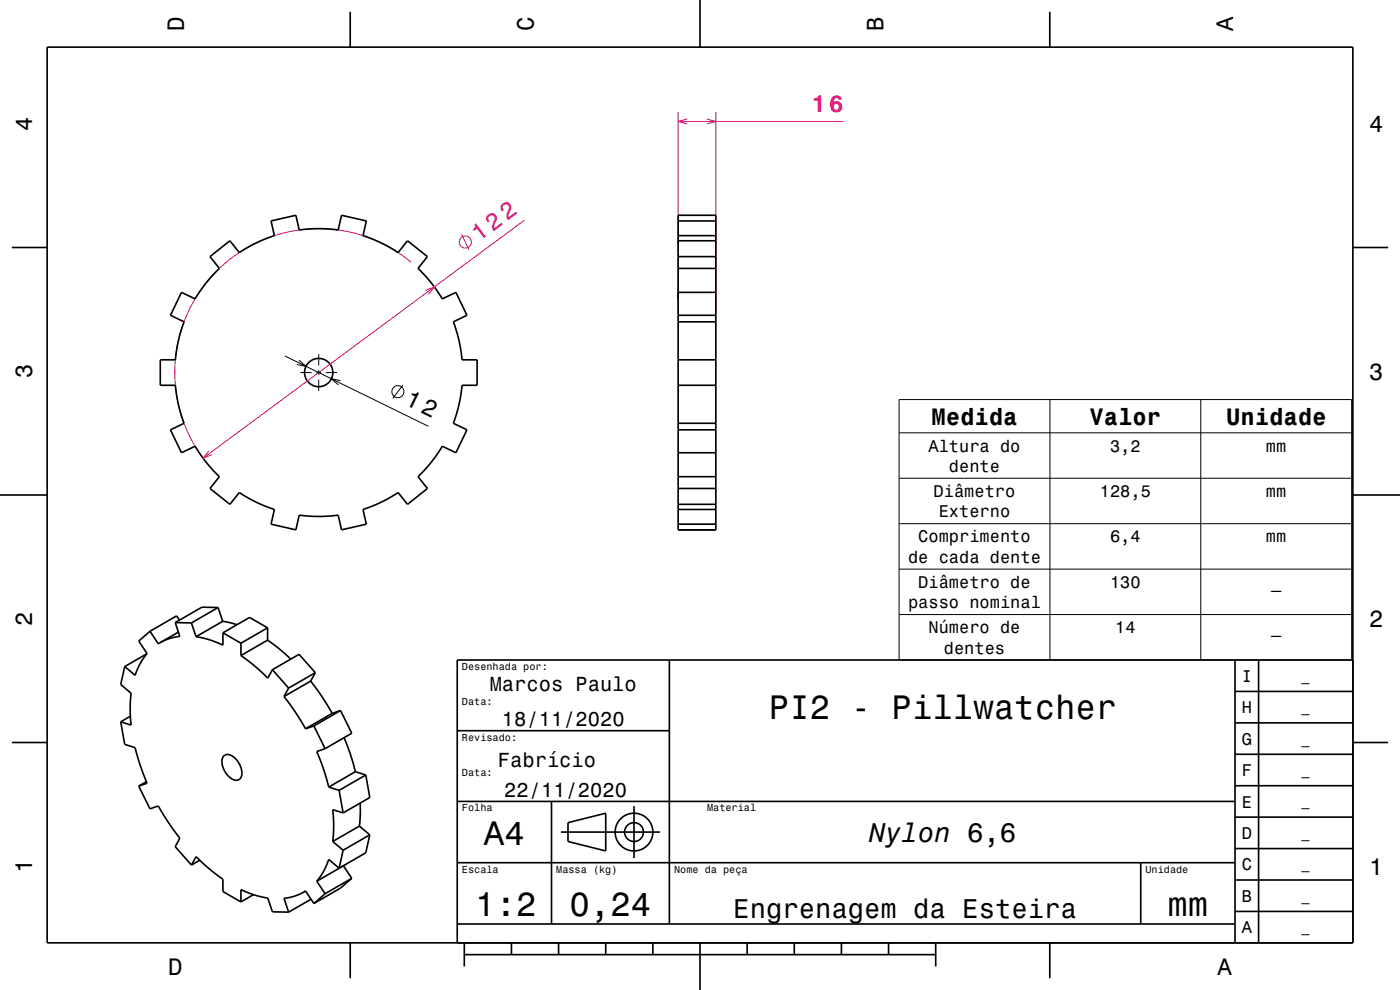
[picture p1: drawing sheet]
<svg xmlns="http://www.w3.org/2000/svg" width="297mm" height="210mm" viewBox="0 0 297 210" stroke-linecap="round" stroke-linejoin="round" font-family="sans-serif">
<g fill="none" stroke="#ff0080" stroke-width=".21">
<path d="M143.9 23.8v42.5M143.9 25.8h35.1M145.8 25.2l-1.9 .6 1.9 .5M149.9 25.2l2 .6-2 .5M151.9 23.8v42.5M87.2 55.6l-2.2-1.7-2.5-1.5-2.7-1.4-2.4-.9-2.8-.8-3-.5-3-.3h-2.5l-3 .3-2.7 .6-3.1 .9-2.3 .9-2.7 1.4-2.1 1.3-2.4 1.9-2 1.8-2 2.3-1.6 2.2-1.4 2.3-1.2 2.5-1 2.6-.8 2.9-.4 2.4-.3 3v3l.3 2.8 .6 2.7 .8 2.8 1 2.6 1.4 2.6 1.3 2.2 1.8 2.3M97.9 49.7l1.6 3.3M111.2 46.7l-68.1 50.5M90.3 61.6l1.8-.7-1.2 1.5M44.3 95.6l-1.2 1.6 1.8-.7"/>
<circle cx="98.7" cy="51.3" r="1.28"/>
</g>
<g fill="none" stroke="#000" stroke-width=".35">
<path d="M10 10h277v190h-277zM74.3 2.5v7.5M148.5 0v10M222.7 2.5v7.5M2.5 52.5h7.5M44.5 54.4l4.3-3.3 2 2.5 3.5-2 3.9-1.6-.7-3.1 5.3-1.2 .7 3.1 3.8-.3 4.4 .3 .8-3.1 5.2 1.2-.7 3.1 3.8 1.5 3.7 2.1 2-2.5 4.2 3.3-2 2.5 2.9 3.2 2.2 3.3 2.9-1.4 2.4 4.9-2.9 1.4 1.2 4.1 .6 3.9h3.2v5.4h-3.2l-.6 4-1.2 4.1 2.9 1.4-2.4 4.8-2.9-1.3-2.3 3.3-2.8 3.1 2 2.5-4.2 3.4-2-2.5-3.6 2-3.9 1.6 .7 3.1-5.2 1.2-.8-3.1-3.7 .3-4.5-.3-.7 3.1-5.3-1.2 .7-3.1-3.7-1.5-3.7-2.1-2 2.5-4.3-3.4 2-2.5-2.8-3.2-2.3-3.2-2.9 1.3-2.3-4.8 2.8-1.4-1.2-4.1-.6-4h-3.2v-5.4h3.2l.6-4 1.2-4-2.8-1.4 2.3-4.9 2.9 1.4 2.4-3.5 2.7-3zM143.9 45.7h8v66.7h-8zM143.9 50h8M143.9 56.9h8M143.9 46.9h8M143.9 51.1h8M143.9 54.4h8"/>
<path d="M287 52.5h7.5M143.9 68.3h8M143.9 76.3h8M143.9 62h8M143.9 66.9h8M143.9 89.8h8M143.9 81.7h8M143.9 91.2h8M143.9 96h8M0 105h10M143.9 101.1h8M143.9 108.1h8"/>
<path d="M143.9 103.6h8M143.9 107h8M143.9 111.2h8M287 105h10M31.2 138.7l-4.7 2.7M31.8 133.9l1.8 2.7 .3-.3M31.8 133.9l-2.4 2.1 1.8 2.6-1.5 2.2-1 2.4-2.2-1.8M37.2 132.1l1 2.9-2.2 .4-2.1 .9M37.2 132.1h3.4M37.8 134.1l-3.9 2.2M38.1 131.5l-.6-.9-5.7 3.3M40.6 132.1l1 3"/>
<path d="M46.3 128.9l.9 2.9M46.3 128.9l-3.5-.1-5.6 3.3M46.3 128.9l-5.7 3.2M47.2 131.8l3.1 .7M47.2 131.8l-5.6 3.3M47.3 134.2v2.6l-2.8-1.1-2.9-.6M47.3 134.2l3.8 2.2M51.1 139.1l3 2.2 2.7 2.5 1-1.7M51.1 136.4v2.7M56.8 135.8l2.7 2 2.2 2M56.8 135.8l-5.7 3.3M56.8 133.2l-5.7 3.2"/>
<path d="M56.8 133.2l-3.9-2.2-5.6 3.2M56.8 133.2v2.6M142 140v56M262 140v60M267 140v60M287 140h-190v60M2.5 157.5h7.5M25.6 153.1l.9 4.8 2.2 .7 1 3.6 1.5 3.9-1.8 .6M26.5 141.4l-.9 3.8 2.2 1.9-.2 3.1 .2 3.6-2.2-.7M27.7 151.9l-2.1 1.2M57.8 142.1l5.6-3.3 3.5 3.9M57.8 142.1l3.4 3.9"/>
<path d="M60.2 147.7l2.4 3.3 2.2 3.6M61.2 146l-1 1.7M65.9 144.5l2.5 3.4 2.1 3.4M65.9 144.5l-5.7 3.2M66.6 154l2.4 4.8M66.6 154l-1.8 .6M66.9 142.7l-1 1.8M66.9 142.7l-5.7 3.3M69 158.8l-1.8 .6 1.5 3.9 1 3.7M70.5 151.3l-5.7 3.3M72.2 150.7l2.4 4.8-5.6 3.3M72.2 150.7l-1.7 .6"/>
<path d="M72.2 150.7l-5.6 3.3M73 156.5l1.3 3.3 1.1 3.9M97 155h45M262 153.3h25M262 146.7h25M287 157.5h7.5M29.4 166.7l2.4 4.9 1.8-.6 2.3 3.8 2.3 3-1 1.8 3.4 3.9M31.1 165.8l-1.7 .9M47.5 160.4a1.78 1.78 0 0 1 2.5 .6 3.5 3.5 0 0 1 .9 4.2 1.75 1.75 0 0 1-2.4-.6 3.6 3.6 0 0 1-1-4.2zM69.7 167l2.2 .7M70.6 178.5l2.2 1.9M71.9 167.7l.9 4.7"/>
<path d="M72.8 172.4l-2.2-.7 .2 3.2-.2 3.6M75.4 163.7l-5.7 3.3M75.4 163.7l2.2 .7M76.2 175.2l-5.6 3.3M76.2 175.2l2.2 1.9M76.4 170.4v2.3l-.2 2.5M77.6 164.4l.8 4.8-5.6 3.2M77.6 164.4l-5.7 3.3M78.4 177.1l-.8 3.8-5.7 3.3M78.4 177.1l-5.6 3.3M97 170h165M117 170v26"/>
<path d="M119 176.5h21M120.5 174.5l8-2v8l-8-2zM134.5 171v11M262 173.3h25M262 166.7h25M262 160h25M40.6 183.5l1-1.8 2.9 2.7 2.8 2.1v2.6l3.8 2.2M42.4 182.5l-1.8 1M51.1 191.3v-2.6l2.8 1.1 2.9 .7 1 2.9 3.4 .1M53.8 189.8l-2.7 1.5M64.5 189.2l-2.1 .9-2.2 .5 1 2.9M64.8 189l-.3 .2"/>
<path d="M64.8 189l1.8 2.7M66 190.7l-4.8 2.8M67.2 186.9l1.8 2.7M69 189.6l-2.4 2.1M71.9 184.2l-2.2-1.9-1 2.5-1.5 2.1M72.8 180.4l-.9 3.8M72.9 183.7l-5.7 3.2M72.9 183.7l1.7 2.6M72.9 183.6v.1M74.6 186.3l-2.4 2.1-5.6 3.3M74.6 186.3l-5.6 3.3M97 196h165"/>
<path d="M97 183h165M242 183v13M262 193.3h25M262 186.7h25M262 180h25M74.3 200v7.5M98.5 202.5h100M98.5 200v5M108.5 200v2.5M118.5 200v2.5M128.5 200v2.5M138.5 200v2.5"/>
<path d="M148.5 200v10M158.5 200v2.5M168.5 200v2.5M178.5 200v2.5M188.5 200v2.5M198.5 200v5M222.7 200v7.5"/>
<circle cx="67.6" cy="79" r="3"/>
<circle cx="134.5" cy="176.5" r="2"/>
<circle cx="134.5" cy="176.5" r="4"/>
</g>
<g fill="none" stroke="#000" stroke-width=".21">
<path d="M60.4 75.5l30.5 14.9M63.4 76.4l1.5 1.3-1.9-.4M63.7 79h2.4M67.1 79h1M67.6 75.1v2.4M67.6 78.5v1M69.1 79h2.4M67.6 80.5v2.4M72.3 80.7l-2-.4 1.5 1.4M85.5 81.7l-2.2 2.8M190.7 84.8h96v55.2h-96zM190.7 91.8h96"/>
<path d="M222.7 84.8v55.2M254.7 84.8v55.2M190.7 101.4h96M190.7 111.1h96M190.7 120.7h96M190.7 130.4h96"/>
<circle cx="84.4" cy="83.1" r="1.28"/>
</g>
<g font-size="7.2">
<text x="163.1" y="152.6">PI2 - Pillwatcher</text>
<text x="102.7" y="179.3">A4</text>
<text x="100.8" y="194.3">1:2</text>
<text x="120.8" y="194.3">0,24</text>
<text x="247.7" y="194.3">mm</text>
</g>
<g font-size="5.8">
<text x="184.4" y="178.6">Nylon 6,6</text>
<text x="155.6" y="194.6">Engrenagem da Esteira</text>
</g>
<text font-size="5.1" x="85.7" y="85.7" transform="rotate(26 85.7 85.7)">12</text>
<g font-size="5">
<text x="39" y="6.5" transform="rotate(-90 39 6.5)">D</text>
<text x="113.2" y="6.5" transform="rotate(-90 113.2 6.5)">C</text>
<text x="187.4" y="6.5" transform="rotate(-90 187.4 6.5)">B</text>
<text x="261.6" y="6.5" transform="rotate(-90 261.6 6.5)">A</text>
<text x="6.8" y="27.8" transform="rotate(-90 6.8 27.8)">4</text>
<text x="290.5" y="28.1">4</text>
<text x="6.8" y="80.3" transform="rotate(-90 6.8 80.3)">3</text>
<text x="290.5" y="80.6">3</text>
<text x="197.6" y="90.1">Medida</text>
<text x="231.1" y="90.1">Valor</text>
<text x="260.1" y="90.1">Unidade</text>
<text x="6.8" y="132.8" transform="rotate(-90 6.8 132.8)">2</text>
<text x="290.5" y="133.1">2</text>
<text x="6.8" y="185.3" transform="rotate(-90 6.8 185.3)">1</text>
<text x="290.5" y="185.6">1</text>
<text x="35.7" y="206.8">D</text>
<text x="258.3" y="206.8">A</text>
</g>
<g font-size="5" fill="#ff0080">
<text x="172.2" y="23.8">16</text>
<text x="101.6" y="51.4" transform="rotate(-37 101.6 51.4)">122</text>
</g>
<g font-size="4.3">
<text x="103.9" y="146.5">Marcos Paulo</text>
<text x="106.5" y="154">18/11/2020</text>
<text x="105.6" y="162.7">Fabrício</text>
<text x="107" y="169">22/11/2020</text>
</g>
<g font-size="3.6">
<text x="197" y="95.8">Altura do</text>
<text x="235.5" y="95.8">3,2</text>
<text x="268.6" y="95.8">mm</text>
<text x="201.3" y="100.1">dente</text>
<text x="198.1" y="105.4">Diâmetro</text>
<text x="233.3" y="105.4">128,5</text>
<text x="268.6" y="105.4">mm</text>
<text x="199.1" y="109.7">Externo</text>
<text x="192.6" y="119.4">de cada dente</text>
<text x="194.8" y="115.1">Comprimento</text>
<text x="235.5" y="115.1">6,4</text>
<text x="268.6" y="115.1">mm</text>
<text x="194.8" y="124.7">Diâmetro de</text>
<text x="235.5" y="124.7">130</text>
<text x="269.7" y="124.7">_</text>
<text x="192.6" y="129">passo nominal</text>
<text x="197" y="134.3">Número de</text>
<text x="236.6" y="134.3">14</text>
<text x="269.7" y="134.3">_</text>
<text x="200.2" y="138.6">dentes</text>
<text x="263.4" y="144.6">I</text>
<text x="263.4" y="151.3">H</text>
<text x="263.4" y="158">G</text>
<text x="263.4" y="164.6">F</text>
<text x="263.4" y="171.3">E</text>
<text x="263.4" y="178">D</text>
<text x="263.4" y="184.6">C</text>
<text x="263.4" y="191.3">B</text>
<text x="263.4" y="198">A</text>
</g>
<g font-size="2.9">
<text x="276.1" y="144.4">_</text>
<text x="276.1" y="151">_</text>
<text x="276.1" y="157.7">_</text>
<text x="276.1" y="164.4">_</text>
<text x="276.1" y="171">_</text>
<text x="276.1" y="177.7">_</text>
<text x="276.1" y="184.4">_</text>
<text x="276.1" y="191.1">_</text>
<text x="276.1" y="197.7">_</text>
</g>
<g font-size="2.2">
<text x="98" y="142.1">Desenhada por:</text>
<text x="98" y="149.6">Data:</text>
<text x="98" y="157.1">Revisado:</text>
<text x="98" y="164.6">Data:</text>
<text x="98" y="172.1">Folha</text>
<text x="150" y="172.1">Material</text>
<text x="98" y="185.1">Escala</text>
<text x="118" y="185.1">Massa (kg)</text>
<text x="143" y="185.1">Nome da peça</text>
<text x="243" y="185.1">Unidade</text>
</g>
</svg>
